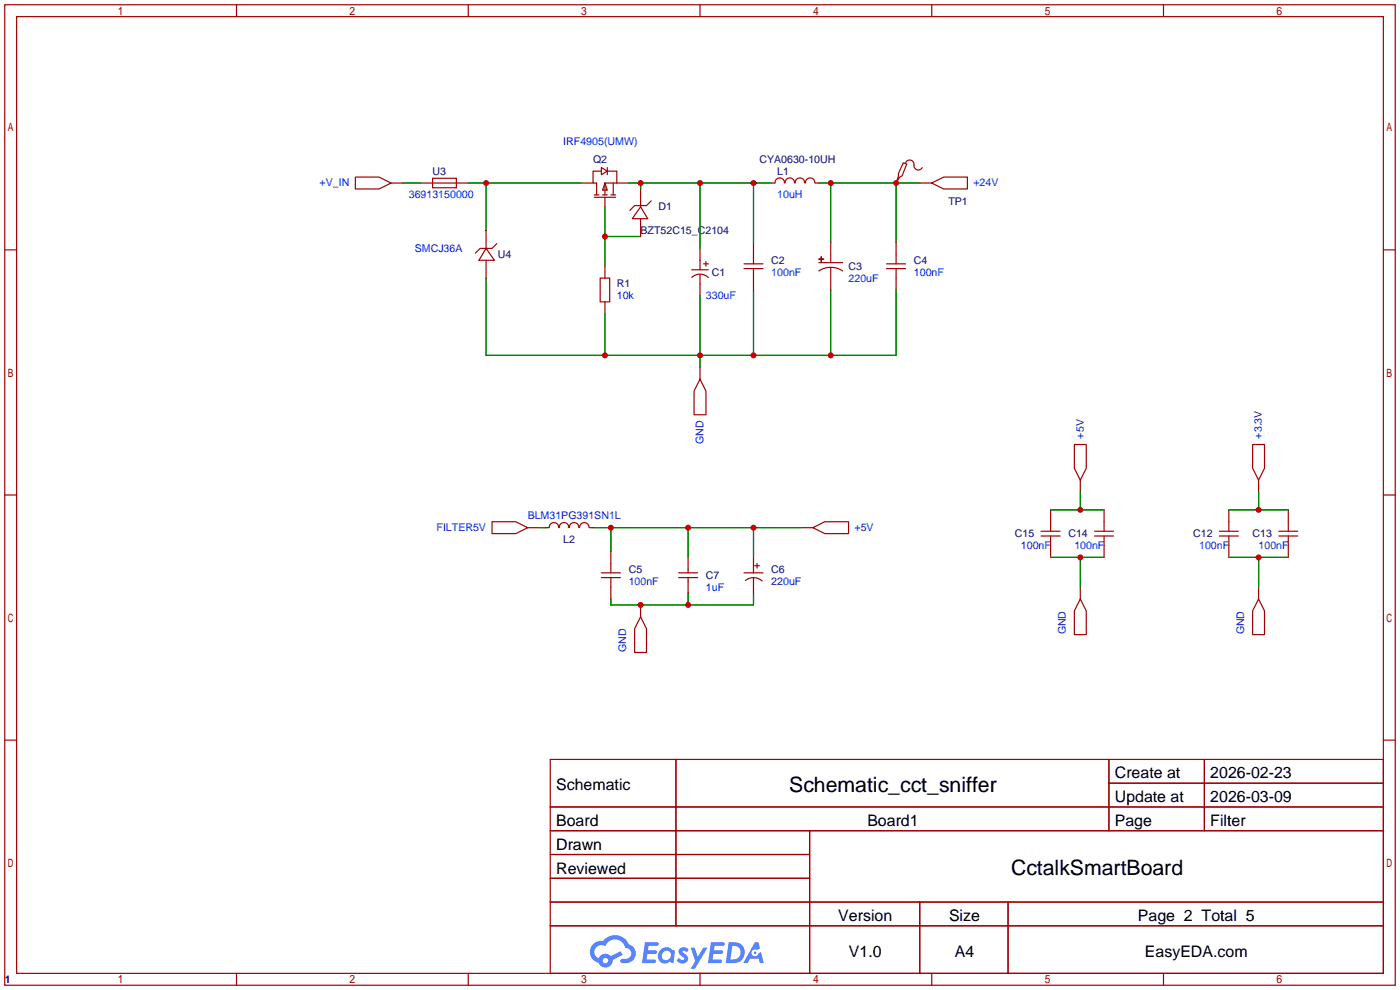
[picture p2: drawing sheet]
<svg xmlns="http://www.w3.org/2000/svg" width="299mm" height="212mm" viewBox="0 0 299 212" stroke-linecap="round" stroke-linejoin="round" font-family="sans-serif">
<g fill="none" stroke="#a10000" stroke-width=".25">
<path d="M1 1h297.2v209.6h-297.2zM3.6 3.6h292.1v204.4h-292.1zM50.5 1v2.6M100.1 1v2.6M149.6 1v2.6M199.1 1v2.6M248.7 1v2.6M1 53.4h2.6M295.7 53.4h2.5M1 105.8h2.6M295.7 105.8h2.5M1 158.2h2.6"/>
<path d="M295.7 158.2h2.5M117.6 162.3h178.1v45.7h-178.1zM117.6 172.5h178.1M117.6 177.5h178.1M144.5 162.3v35.6M173 177.5v30.5M237 162.3v15.2M237 167.4h58.7M257.4 162.3v15.2M117.6 182.6h55.4M117.6 192.8h178.1M117.6 187.7h55.4"/>
<path d="M117.6 197.9h178.1M196.6 192.8v15.2M215.4 192.8v15.2M50.5 208v2.6M100.1 208v2.6M149.6 208v2.6M199.1 208v2.6M248.7 208v2.6"/>
</g>
<g fill="#5487ff">
<path d="M145.3 202.7a1.3 1.3 0 0 1 1.9 .3l-.4 .6a.54 .54 0 0 0-.9-.2l.1 .2a1.34 1.34 0 0 1 .9 1.8 1.47 1.47 0 0 1-2.3-.1l.5-.6 .8 .5a.31 .31 0 0 0 .4-.3 .31 .31 0 0 0-.3-.4 1.12 1.12 0 0 1-.7-1.8z"/>
<path d="M147.6 202.5h.9l.6 2 1.2-2h.9l-2.7 4.6h-.9l1-1.7z"/>
<path d="M137.8 201.4h1.7a1.31 1.31 0 0 1 1.2 .2 .4 .4 0 0 1-.3 .5l-1.8 .1-.1 .9h1.6a.4 .4 0 0 1 .4 .4 .4 .4 0 0 1-.5 .4h-1.6l-.2 1.2h1.4a.46 .46 0 0 1 .5 0 .46 .46 0 0 1 .1 .5l-.4 .2h-2.6z"/>
<path d="M151.9 201.4h1.7a1.32 1.32 0 0 1 1.2 .2 .39 .39 0 0 1-.3 .5l-1.8 .1-.1 .9h1.6a.4 .4 0 0 1 .4 .4 .4 .4 0 0 1-.4 .4h-1.7l-.2 1.2h1.4a.46 .46 0 0 1 .5 0 .46 .46 0 0 1 .1 .5l-.4 .2h-2.6z"/>
<path d="M161.3 201.4h.8l.3 1.3-.6 .4a.75 .75 0 0 0-1.1 .3 .75 .75 0 0 0 .5 1 .75 .75 0 0 0 .9-.7l.5-.2 .6 2.3h-.8l-.3-.9h-1.8l-.5 .9h-1z"/>
<path d="M155.7 201.4l-.6 4.4h1.5a2.27 2.27 0 0 0 2.6-2.2 2.27 2.27 0 0 0-2.7-2.2zM156.5 202.1a1.5 1.5 0 0 1 1.8 1.6 1.5 1.5 0 0 1-1.9 1.4h-.3z"/>
<path d="M141.2 203a1.6 1.6 0 0 0-.3 2.3 1.6 1.6 0 0 0 2.3 .2l.7 .3 .3-2.4-.1-.3-.5-.1a1.58 1.58 0 0 0-2.4 0zM141.8 203.5a.98 .98 0 0 1 1.6 .4 .98 .98 0 0 1-1.1 1.3 .94 .94 0 0 1-.9-.7 .94 .94 0 0 1 .4-1z"/>
<path d="M126.8 201.8a2.37 2.37 0 0 0 1.1 4 1.54 1.54 0 0 0 1.8 1 1.54 1.54 0 0 0 1.2-1.6l2.2-1.1-.5-.8-2 1a1.57 1.57 0 0 0-2.7 .5 1.5 1.5 0 0 1-.7-2.1 1.5 1.5 0 0 1 2.2-.5 2.23 2.23 0 0 1 2.3-1.4 2.23 2.23 0 0 1 2 1.8 1.16 1.16 0 0 1 1.2 1.1 1.16 1.16 0 0 1-1.1 1.2h-.7a.47 .47 0 0 0-.5 .4 .47 .47 0 0 0 .4 .5 2.17 2.17 0 0 0 2.5-.9 2.17 2.17 0 0 0-.3-2.7l-.8-.4a3.2 3.2 0 0 0-5.5-.7l-1.1 .1zM128.8 205.3a.6 .6 0 0 1 1.2 0 .6 .6 0 0 1-1.2 0z"/>
<circle cx="161.4" cy="203.6" r=".28"/>
</g>
<g fill="none" stroke="#a10000" stroke-width=".25">
<path d="M75.9 37.8h5.1l2.6 1.3-2.6 1.3h-5.1zM83.6 39.1h2.5M89.9 39.1h10.2M92.5 38.1h5v2h-5zM124.2 39.1h2.5M128.5 35.8l1.3 .8-1.3 .7zM128.5 36.6h-1.8v2.5h.8v2.6M129.3 39.1l.5 1.5h-1zM129.8 36.6h2v2.5M129.8 35.8v1.5M131.1 39.1v2.6M131.8 39.1h-2.5v2.6"/>
<path d="M131.8 39.1h2.6M164.8 39.1h.8M165.6 39.1a1.01 1.01 0 0 1 1-1.1 1.01 1.01 0 0 1 1.1 1.1M167.8 39.1a1.01 1.01 0 0 1 1-1.1 1.01 1.01 0 0 1 1 1.1M169.9 39.1a1.01 1.01 0 0 1 1.1-1.1 1.01 1.01 0 0 1 1 1.1M172.1 39.1a1.01 1.01 0 0 1 1-1.1 1.01 1.01 0 0 1 1.1 1.1M174.2 39.1h.8M191.5 38.9v.2M193 34.8l.8 .3-1 2.5-.5 .2-.8 1.3 .5-1.5v-.5zM193.5 34.8a.93 .93 0 0 1 1.2-.6 .93 .93 0 0 1 .6 1.1 .94 .94 0 0 0 .7 1 .94 .94 0 0 0 1.1-.5M196.6 39.1h2.5M199.1 39.1l2.6-1.3h5.1v2.6h-5.1z"/>
<path d="M103.9 53.1l1.8 2.5h-3.3zM103.9 49.3v3.8M103.9 55.6v3.8M106.2 52.1l-1 1h-2.6l-1 1M127 42.2h4.6M127 41.7h1M128.3 59.4h2v5.1h-2zM128.8 41.7h1M129.3 42.2v2M129.3 56.9v2.5M130.6 41.7h1M136.9 44.2l1.5 2.5h-3.3z"/>
<path d="M136.9 40.4v3.8M136.9 46.7v3.8M139.2 42.9l-1 1h-2.6l-1 1.1M147.8 57.7h3.6M147.9 59.3a2.54 2.54 0 0 1 3.5 0M149.6 53.1v4.6M149.6 58.7v4.5M150.4 56.4h1M150.9 55.9v1M159 57.4h4.1M159 56.4h4.1M161 51.8v4.6"/>
<path d="M161 57.4v4.6M175 55.4h1zM175 56.1h5.1M175.5 54.9v1zM177.5 57.2l1.6 .2 1 .5M177.5 57.2l-1 .1-1.5 .6M177.5 51.8v4.3M177.5 57.2v4.8M189.5 57.4h4M189.5 56.4h4M191.5 51.8v4.6M191.5 57.4v4.6"/>
<path d="M129.3 64.5v2.6M149.6 78.5v2.5M149.6 81l1.3 2.6v5h-2.6v-5zM229.6 95h2.6v5.1l-1.3 2.5-1.3-2.5zM267.7 95h2.6v5.1l-1.3 2.5-1.3-2.5zM105.2 111.5h5l2.6 1.3-2.6 1.2h-5zM112.8 112.8h2.5M116.6 112.8h.7M117.4 112.8a1.01 1.01 0 0 1 1-1.1 1.01 1.01 0 0 1 1 1.1M119.5 112.8a1.01 1.01 0 0 1 1-1.1 1.01 1.01 0 0 1 1.1 1.1M121.7 112.8a1.01 1.01 0 0 1 1-1.1 1.01 1.01 0 0 1 1 1.1M123.9 112.8a1.01 1.01 0 0 1 1-1.1 1.01 1.01 0 0 1 1 1.1"/>
<path d="M126 112.8h.7M130.6 117.9v4.5M147.1 119.1v3.3M161 119.1v3.3M171.2 112.8h2.5M173.7 112.8l2.6-1.3h5.1v2.5h-5.1zM222.5 114.6h4.1M222.5 113.5h4.1M224.5 109v4.5M224.5 114.6v4.5M230.9 102.6v2.6M233.9 114.6h4.1"/>
<path d="M233.9 113.5h4.1M236 109v4.5M236 114.6v4.5M260.6 114.6h4.1M260.6 113.5h4.1M262.6 109v4.5M262.6 114.6v4.5M269 102.6v2.6M273.3 114.6h4.1M273.3 113.5h4.1M275.3 109v4.5M275.3 114.6v4.5"/>
<path d="M128.5 122.4h4.1M128.5 123.4h4.1M130.6 123.4v4.6M136.9 131.8l1.3 2.6v5h-2.6v-5zM136.9 129.3v2.5M145 122.4h4.1M145 123.4h4.1M147.1 123.4v3.3M159 122.4h4.1M159.3 124.1a2.74 2.74 0 0 1 3.6 .1M161 123.4v3.3M161.3 120.9h1"/>
<path d="M161.8 120.4v1M230.9 128l1.3 2.6v5h-2.6v-5zM230.9 125.5v2.5M269 128l1.3 2.6v5h-2.6v-5zM269 125.5v2.5"/>
</g>
<g fill="none" stroke="#008700" stroke-width=".25">
<path d="M86.1 39.1h3.8M100.1 39.1h24.1M103.9 39.1v10.2M134.4 39.1h30.4M136.9 39.1v1.3M149.6 39.1v14M161 39.1v12.7M175 39.1h21.6M177.5 39.1v12.7M191.5 39.1v12.7M103.9 59.4v16.5h87.6v-13.9M129.3 44.2v12.7"/>
<path d="M129.3 50.5h7.6M129.3 67.1v8.8M149.6 63.2v15.3M161 62v13.9M177.5 62v13.9M115.3 112.8h1.3M126.7 112.8h44.5M130.6 112.8v5.1M147.1 112.8v6.3M161 112.8v6.3M224.5 109h11.5M224.5 119.1h11.5"/>
<path d="M230.9 105.2v3.8M230.9 119.1v6.4M262.6 109h12.7M262.6 119.1h12.7M269 105.2v3.8M269 119.1v6.4M147.1 126.7v2.6M161 126.7v2.6h-30.4v-1.3"/>
</g>
<g fill="#c00">
<circle cx="129.3" cy="75.9" r=".63"/>
<circle cx="149.6" cy="75.9" r=".63"/>
<circle cx="161" cy="75.9" r=".63"/>
<circle cx="177.5" cy="75.9" r=".63"/>
<circle cx="177.5" cy="39.1" r=".63"/>
<circle cx="191.5" cy="39.1" r=".63"/>
<circle cx="136.9" cy="129.3" r=".63"/>
<circle cx="147.1" cy="129.3" r=".63"/>
<circle cx="130.6" cy="112.8" r=".63"/>
<circle cx="147.1" cy="112.8" r=".63"/>
<circle cx="161" cy="112.8" r=".63"/>
<circle cx="230.9" cy="109" r=".63"/>
<circle cx="269" cy="109" r=".63"/>
<circle cx="230.9" cy="119.1" r=".63"/>
<circle cx="269" cy="119.1" r=".63"/>
<circle cx="129.3" cy="50.5" r=".63"/>
<circle cx="149.6" cy="39.1" r=".63"/>
<circle cx="161" cy="39.1" r=".63"/>
<circle cx="136.9" cy="39.1" r=".63"/>
<circle cx="103.9" cy="39.1" r=".63"/>
</g>
<g font-size="4.5">
<text x="168.7" y="169.2">Schematic_cct_sniffer</text>
<text x="216.1" y="187">CctalkSmartBoard</text>
</g>
<g font-size="3.4">
<text x="238.3" y="166.4">Create at</text>
<text x="258.7" y="166.4">2026-02-23</text>
<text x="118.9" y="168.9">Schematic</text>
<text x="238.3" y="171.4">Update at</text>
<text x="258.7" y="171.4">2026-03-09</text>
<text x="118.9" y="176.5">Board</text>
<text x="185.4" y="176.5">Board1</text>
<text x="238.3" y="176.5">Page</text>
<text x="258.7" y="176.5">Filter</text>
<text x="118.9" y="181.6">Drawn</text>
<text x="118.9" y="186.7">Reviewed</text>
<text x="179.2" y="196.8">Version</text>
<text x="202.8" y="196.8">Size</text>
<text x="243.2" y="196.8">Page 2 Total 5</text>
<text x="181.4" y="204.5">V1.0</text>
<text x="204.1" y="204.5">A4</text>
<text x="244.7" y="204.5">EasyEDA.com</text>
</g>
<g font-size="2.3" fill="#00f">
<text x="120.4" y="31">IRF4905(UMW)</text>
<text x="68.3" y="39.8">+V_IN</text>
<text x="208" y="39.8">+24V</text>
<text x="87.4" y="42.4">36913150000</text>
<text x="166.1" y="42.4">10uH</text>
<text x="88.6" y="53.8">SMCJ36A</text>
<text x="164.8" y="58.9">100nF</text>
<text x="195.3" y="58.9">100nF</text>
<text x="131.8" y="64">10k</text>
<text x="150.9" y="64">330uF</text>
<text x="181.4" y="60.2">220uF</text>
<text x="150.3" y="95" transform="rotate(-90 150.3 95)">GND</text>
<text x="231.6" y="93.7" transform="rotate(-90 231.6 93.7)">+5V</text>
<text x="269.7" y="93.7" transform="rotate(-90 269.7 93.7)">+3.3V</text>
<text x="93.3" y="113.5">FILTER5V</text>
<text x="112.8" y="111">BLM31PG391SN1L</text>
<text x="182.6" y="113.5">+5V</text>
<text x="218.2" y="117.3">100nF</text>
<text x="229.6" y="117.3">100nF</text>
<text x="256.3" y="117.3">100nF</text>
<text x="269" y="117.3">100nF</text>
<text x="134.4" y="124.9">100nF</text>
<text x="164.8" y="124.9">220uF</text>
<text x="150.9" y="126.2">1uF</text>
<text x="227.8" y="135.6" transform="rotate(-90 227.8 135.6)">GND</text>
<text x="265.9" y="135.6" transform="rotate(-90 265.9 135.6)">GND</text>
<text x="133.8" y="139.4" transform="rotate(-90 133.8 139.4)">GND</text>
</g>
<g font-size="2.3" fill="#000080">
<text x="126.7" y="34.8">Q2</text>
<text x="162.3" y="34.8">CYA0630-10UH</text>
<text x="92.5" y="37.3">U3</text>
<text x="166.1" y="37.3">L1</text>
<text x="140.7" y="44.9">D1</text>
<text x="202.7" y="43.9">TP1</text>
<text x="136.9" y="50">BZT52C15_C2104</text>
<text x="106.4" y="55.1">U4</text>
<text x="152.1" y="58.9">C1</text>
<text x="164.8" y="56.4">C2</text>
<text x="181.4" y="57.6">C3</text>
<text x="195.3" y="56.4">C4</text>
<text x="131.8" y="61.4">R1</text>
<text x="120.4" y="116">L2</text>
<text x="216.9" y="114.8">C15</text>
<text x="228.3" y="114.8">C14</text>
<text x="255" y="114.8">C12</text>
<text x="267.7" y="114.8">C13</text>
<text x="134.4" y="122.4">C5</text>
<text x="150.9" y="123.7">C7</text>
<text x="164.8" y="122.4">C6</text>
<text x="1" y="210">1</text>
</g>
</svg>
